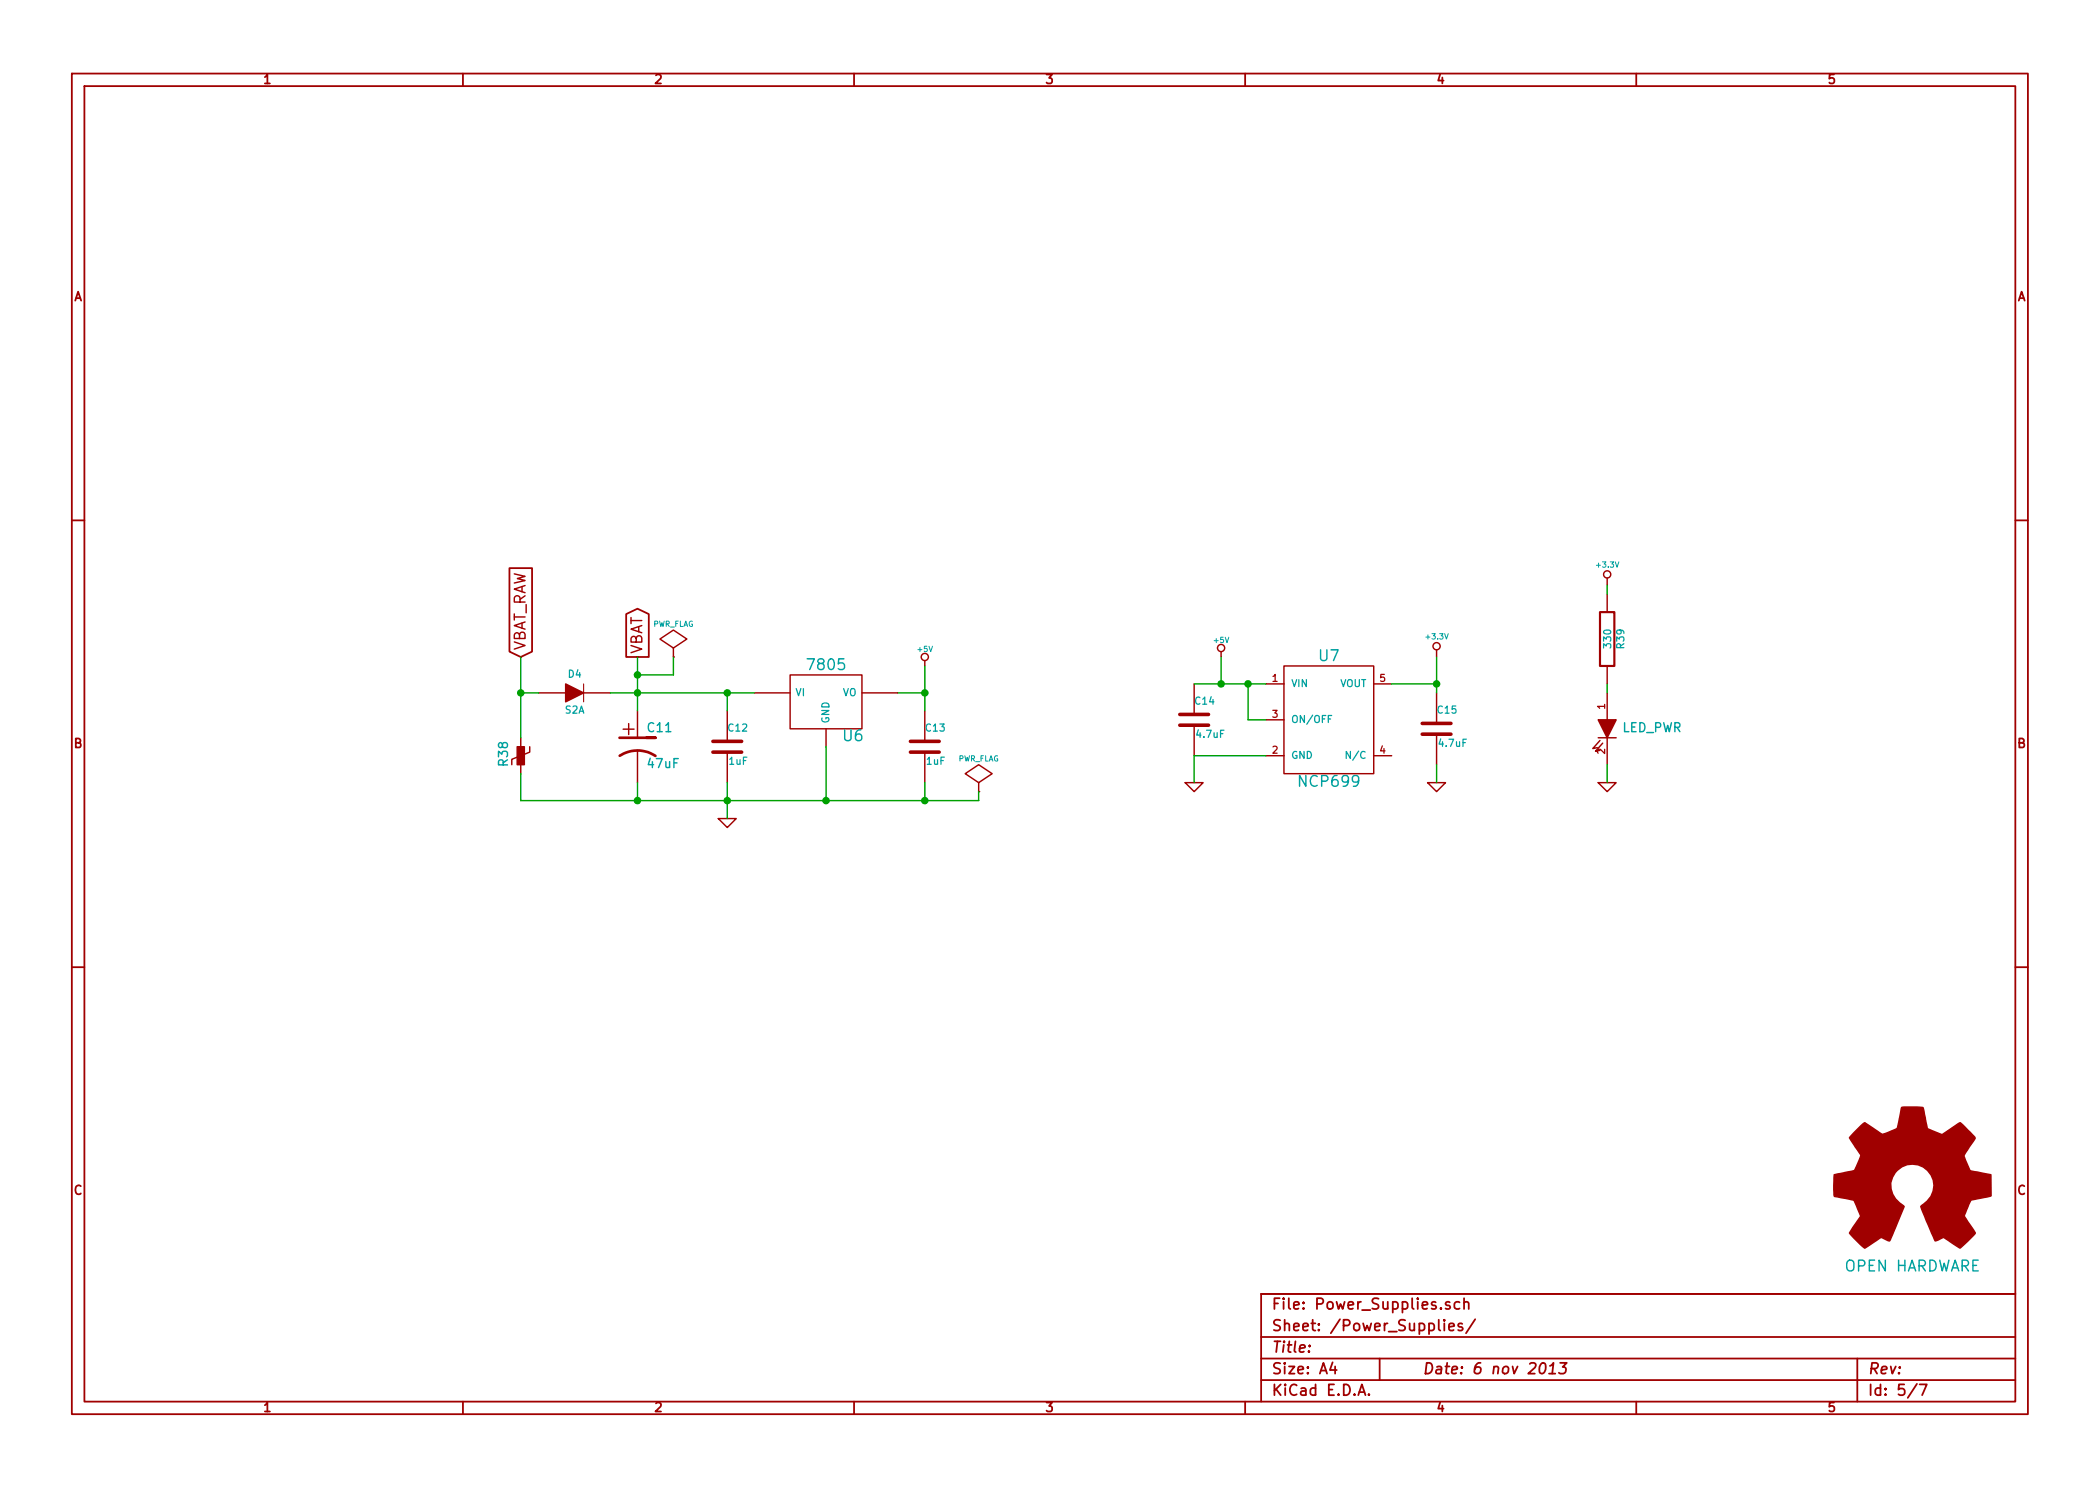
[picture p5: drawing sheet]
EESchema Schematic File Version 2
LIBS:power
LIBS:device
LIBS:transistors
LIBS:conn
LIBS:linear
LIBS:regul
LIBS:74xx
LIBS:cmos4000
LIBS:adc-dac
LIBS:memory
LIBS:xilinx
LIBS:special
LIBS:microcontrollers
LIBS:dsp
LIBS:microchip
LIBS:analog_switches
LIBS:motorola
LIBS:texas
LIBS:intel
LIBS:audio
LIBS:interface
LIBS:digital-audio
LIBS:philips
LIBS:display
LIBS:cypress
LIBS:siliconi
LIBS:opto
LIBS:atmel
LIBS:contrib
LIBS:valves
LIBS:stn1110
LIBS:74xgxx
LIBS:ac-dc
LIBS:brooktre
LIBS:cmos_ieee
LIBS:dc-dc
LIBS:display_lcd
LIBS:elec-unifil
LIBS:ftdi
LIBS:gennum
LIBS:graphic
LIBS:logo
LIBS:microchip_pic10mcu
LIBS:microchip_pic12mcu
LIBS:microchip_pic16mcu
LIBS:microchip1
LIBS:msp430
LIBS:nxp_armmcu
LIBS:pg-alimen
LIBS:pg-conn
LIBS:pg-diodi&transis
LIBS:pg-dissipatori
LIBS:pg-integrati
LIBS:pg-ottica
LIBS:pg-passivo
LIBS:pg-relay
LIBS:pg-sw
LIBS:powerint
LIBS:pspice
LIBS:references
LIBS:relays
LIBS:sensors
LIBS:stm8
LIBS:stm32
LIBS:supertex
LIBS:transf
LIBS:ttl_ieee
LIBS:video
LIBS:w_device
LIBS:lm339
LIBS:elm
LIBS:transistors_gaui
LIBS:ipc-7351-transistor
LIBS:ftdichip
LIBS:mm232r
LIBS:ncp699
LIBS:ref-packages
LIBS:OBDTOOL-cache
EELAYER 27 0
EELAYER END
$Descr A4 11693 8268
encoding utf-8
Sheet 5 7
Title ""
Date "6 nov 2013"
Rev ""
Comp ""
Comment1 ""
Comment2 ""
Comment3 ""
Comment4 ""
$EndDescr
$Comp
L OPEN_HARDWARE_2 LOGO5
U 1 1
P 10650 6600
F 0 "LOGO5" H 10650 7100 60  0001 C CNN
F 1 "OPEN HARDWARE" H 10650 6150 60  0000 C CNN
F 2 "" H 10650 6600 60  0000 C CNN
F 3 "" H 10650 6600 60  0000 C CNN
	1    10650 6600
	1    0    0    -1  
$EndComp
$Comp
L 7805 U6
U 1 1
P 4600 3900
F 0 "U6" H 4750 3704 60  0000 C CNN
F 1 "7805" H 4600 4100 60  0000 C CNN
F 2 "~" H 4600 3900 60  0000 C CNN
F 3 "~" H 4600 3900 60  0000 C CNN
	1    4600 3900
	1    0    0    -1  
$EndComp
$Comp
L C C13
U 1 1
P 5150 4150
F 0 "C13" H 5150 4250 40  0000 L CNN
F 1 "1uF" H 5156 4065 40  0000 L CNN
F 2 "~" H 5188 4000 30  0000 C CNN
F 3 "~" H 5150 4150 60  0000 C CNN
	1    5150 4150
	1    0    0    -1  
$EndComp
$Comp
L C C12
U 1 1
P 4050 4150
F 0 "C12" H 4050 4250 40  0000 L CNN
F 1 "1uF" H 4056 4065 40  0000 L CNN
F 2 "~" H 4088 4000 30  0000 C CNN
F 3 "~" H 4050 4150 60  0000 C CNN
	1    4050 4150
	1    0    0    -1  
$EndComp
$Comp
L CP1 C11
U 1 1
P 3550 4150
F 0 "C11" H 3600 4250 50  0000 L CNN
F 1 "47uF" H 3600 4050 50  0000 L CNN
F 2 "~" H 3550 4150 60  0000 C CNN
F 3 "~" H 3550 4150 60  0000 C CNN
	1    3550 4150
	1    0    0    -1  
$EndComp
$Comp
L DIODE D4
U 1 1
P 3200 3850
F 0 "D4" H 3200 3950 40  0000 C CNN
F 1 "S2A" H 3200 3750 40  0000 C CNN
F 2 "~" H 3200 3850 60  0000 C CNN
F 3 "~" H 3200 3850 60  0000 C CNN
	1    3200 3850
	1    0    0    -1  
$EndComp
$Comp
L VARISTOR R38
U 1 1
P 2900 4200
F 0 "R38" V 2810 4210 50  0000 C CNN
F 1 "VARISTOR" H 2990 4200 50  0001 C CNN
F 2 "~" H 2900 4200 60  0000 C CNN
F 3 "~" H 2900 4200 60  0000 C CNN
	1    2900 4200
	1    0    0    -1  
$EndComp
$Comp
L GND #PWR34
U 1 1
P 4050 4550
F 0 "#PWR34" H 4050 4550 30  0001 C CNN
F 1 "GND" H 4050 4480 30  0001 C CNN
F 2 "" H 4050 4550 60  0000 C CNN
F 3 "" H 4050 4550 60  0000 C CNN
	1    4050 4550
	1    0    0    -1  
$EndComp
$Comp
L +5V #PWR35
U 1 1
P 5150 3700
F 0 "#PWR35" H 5150 3790 20  0001 C CNN
F 1 "+5V" H 5150 3790 30  0000 C CNN
F 2 "" H 5150 3700 60  0000 C CNN
F 3 "" H 5150 3700 60  0000 C CNN
	1    5150 3700
	1    0    0    -1  
$EndComp
Text GLabel 2900 3650 1    60   Input ~ 0
VBAT_RAW
Text GLabel 3550 3650 1    60   Output ~ 0
VBAT
$Comp
L PWR_FLAG #FLG2
U 1 1
P 3750 3650
F 0 "#FLG2" H 3750 3745 30  0001 C CNN
F 1 "PWR_FLAG" H 3750 3830 30  0000 C CNN
F 2 "" H 3750 3650 60  0000 C CNN
F 3 "" H 3750 3650 60  0000 C CNN
	1    3750 3650
	1    0    0    -1  
$EndComp
$Comp
L PWR_FLAG #FLG3
U 1 1
P 5450 4400
F 0 "#FLG3" H 5450 4495 30  0001 C CNN
F 1 "PWR_FLAG" H 5450 4580 30  0000 C CNN
F 2 "" H 5450 4400 60  0000 C CNN
F 3 "" H 5450 4400 60  0000 C CNN
	1    5450 4400
	1    0    0    -1  
$EndComp
$Comp
L NCP699 U7
U 1 1
P 7400 4000
F 0 "U7" H 7400 4350 60  0000 C CNN
F 1 "NCP699" H 7400 3650 60  0000 C CNN
F 2 "~" H 7400 3650 60  0000 C CNN
F 3 "~" H 7400 3650 60  0000 C CNN
	1    7400 4000
	1    0    0    -1  
$EndComp
$Comp
L C C14
U 1 1
P 6650 4000
F 0 "C14" H 6650 4100 40  0000 L CNN
F 1 "4.7uF" H 6656 3915 40  0000 L CNN
F 2 "~" H 6688 3850 30  0000 C CNN
F 3 "~" H 6650 4000 60  0000 C CNN
	1    6650 4000
	1    0    0    -1  
$EndComp
$Comp
L GND #PWR36
U 1 1
P 6650 4350
F 0 "#PWR36" H 6650 4350 30  0001 C CNN
F 1 "GND" H 6650 4280 30  0001 C CNN
F 2 "" H 6650 4350 60  0000 C CNN
F 3 "" H 6650 4350 60  0000 C CNN
	1    6650 4350
	1    0    0    -1  
$EndComp
$Comp
L C C15
U 1 1
P 8000 4050
F 0 "C15" H 8000 4150 40  0000 L CNN
F 1 "4.7uF" H 8006 3965 40  0000 L CNN
F 2 "~" H 8038 3900 30  0000 C CNN
F 3 "~" H 8000 4050 60  0000 C CNN
	1    8000 4050
	1    0    0    -1  
$EndComp
$Comp
L GND #PWR39
U 1 1
P 8000 4350
F 0 "#PWR39" H 8000 4350 30  0001 C CNN
F 1 "GND" H 8000 4280 30  0001 C CNN
F 2 "" H 8000 4350 60  0000 C CNN
F 3 "" H 8000 4350 60  0000 C CNN
	1    8000 4350
	1    0    0    -1  
$EndComp
$Comp
L +3.3V #PWR38
U 1 1
P 8000 3650
F 0 "#PWR38" H 8000 3610 30  0001 C CNN
F 1 "+3.3V" H 8000 3760 30  0000 C CNN
F 2 "" H 8000 3650 60  0000 C CNN
F 3 "" H 8000 3650 60  0000 C CNN
	1    8000 3650
	1    0    0    -1  
$EndComp
$Comp
L +5V #PWR37
U 1 1
P 6800 3650
F 0 "#PWR37" H 6800 3740 20  0001 C CNN
F 1 "+5V" H 6800 3740 30  0000 C CNN
F 2 "" H 6800 3650 60  0000 C CNN
F 3 "" H 6800 3650 60  0000 C CNN
	1    6800 3650
	1    0    0    -1  
$EndComp
$Comp
L +3.3V #PWR40
U 1 1
P 8950 3250
F 0 "#PWR40" H 8950 3210 30  0001 C CNN
F 1 "+3.3V" H 8950 3360 30  0000 C CNN
F 2 "" H 8950 3250 60  0000 C CNN
F 3 "" H 8950 3250 60  0000 C CNN
	1    8950 3250
	1    0    0    -1  
$EndComp
$Comp
L LED LED_PWR1
U 1 1
P 8950 4050
F 0 "LED_PWR1" H 8950 4150 50  0001 C CNN
F 1 "LED_PWR" V 8950 4300 50  0000 C CNN
F 2 "~" H 8950 4050 60  0000 C CNN
F 3 "~" H 8950 4050 60  0000 C CNN
	1    8950 4050
	0    1    1    0   
$EndComp
$Comp
L GND #PWR41
U 1 1
P 8950 4350
F 0 "#PWR41" H 8950 4350 30  0001 C CNN
F 1 "GND" H 8950 4280 30  0001 C CNN
F 2 "" H 8950 4350 60  0000 C CNN
F 3 "" H 8950 4350 60  0000 C CNN
	1    8950 4350
	1    0    0    -1  
$EndComp
$Comp
L R R39
U 1 1
P 8950 3550
F 0 "R39" V 9030 3550 40  0000 C CNN
F 1 "330" V 8957 3551 40  0000 C CNN
F 2 "~" V 8880 3550 30  0000 C CNN
F 3 "~" H 8950 3550 30  0000 C CNN
	1    8950 3550
	1    0    0    -1  
$EndComp
Wire Wire Line
	5150 3700 5150 3950
Connection ~ 5150 3850
Wire Wire Line
	4200 3850 3400 3850
Wire Wire Line
	3000 3850 2900 3850
Wire Wire Line
	2900 4300 2900 4450
Wire Wire Line
	5150 4450 5150 4350
Wire Wire Line
	3550 4350 3550 4450
Connection ~ 3550 4450
Wire Wire Line
	4050 4350 4050 4550
Connection ~ 4050 4450
Wire Wire Line
	4600 4450 4600 4150
Connection ~ 4600 4450
Connection ~ 2900 3850
Wire Wire Line
	2900 3650 2900 4100
Wire Wire Line
	3550 3650 3550 3950
Connection ~ 3550 3850
Wire Wire Line
	2900 4450 5450 4450
Wire Wire Line
	5450 4450 5450 4400
Connection ~ 5150 4450
Wire Wire Line
	5000 3850 5150 3850
Wire Wire Line
	4050 3950 4050 3850
Connection ~ 4050 3850
Wire Wire Line
	3750 3650 3750 3750
Wire Wire Line
	3750 3750 3550 3750
Connection ~ 3550 3750
Wire Wire Line
	6650 3800 7050 3800
Wire Wire Line
	7050 4200 6650 4200
Wire Wire Line
	7050 4000 6950 4000
Wire Wire Line
	6950 4000 6950 3800
Connection ~ 6950 3800
Wire Wire Line
	6650 4200 6650 4350
Wire Wire Line
	7750 3800 8000 3800
Wire Wire Line
	8000 3650 8000 3850
Wire Wire Line
	8000 4250 8000 4350
Connection ~ 8000 3800
Wire Wire Line
	6800 3650 6800 3800
Connection ~ 6800 3800
Wire Wire Line
	8950 3300 8950 3250
Wire Wire Line
	8950 3800 8950 3850
Wire Wire Line
	8950 4250 8950 4350
$EndSCHEMATC
